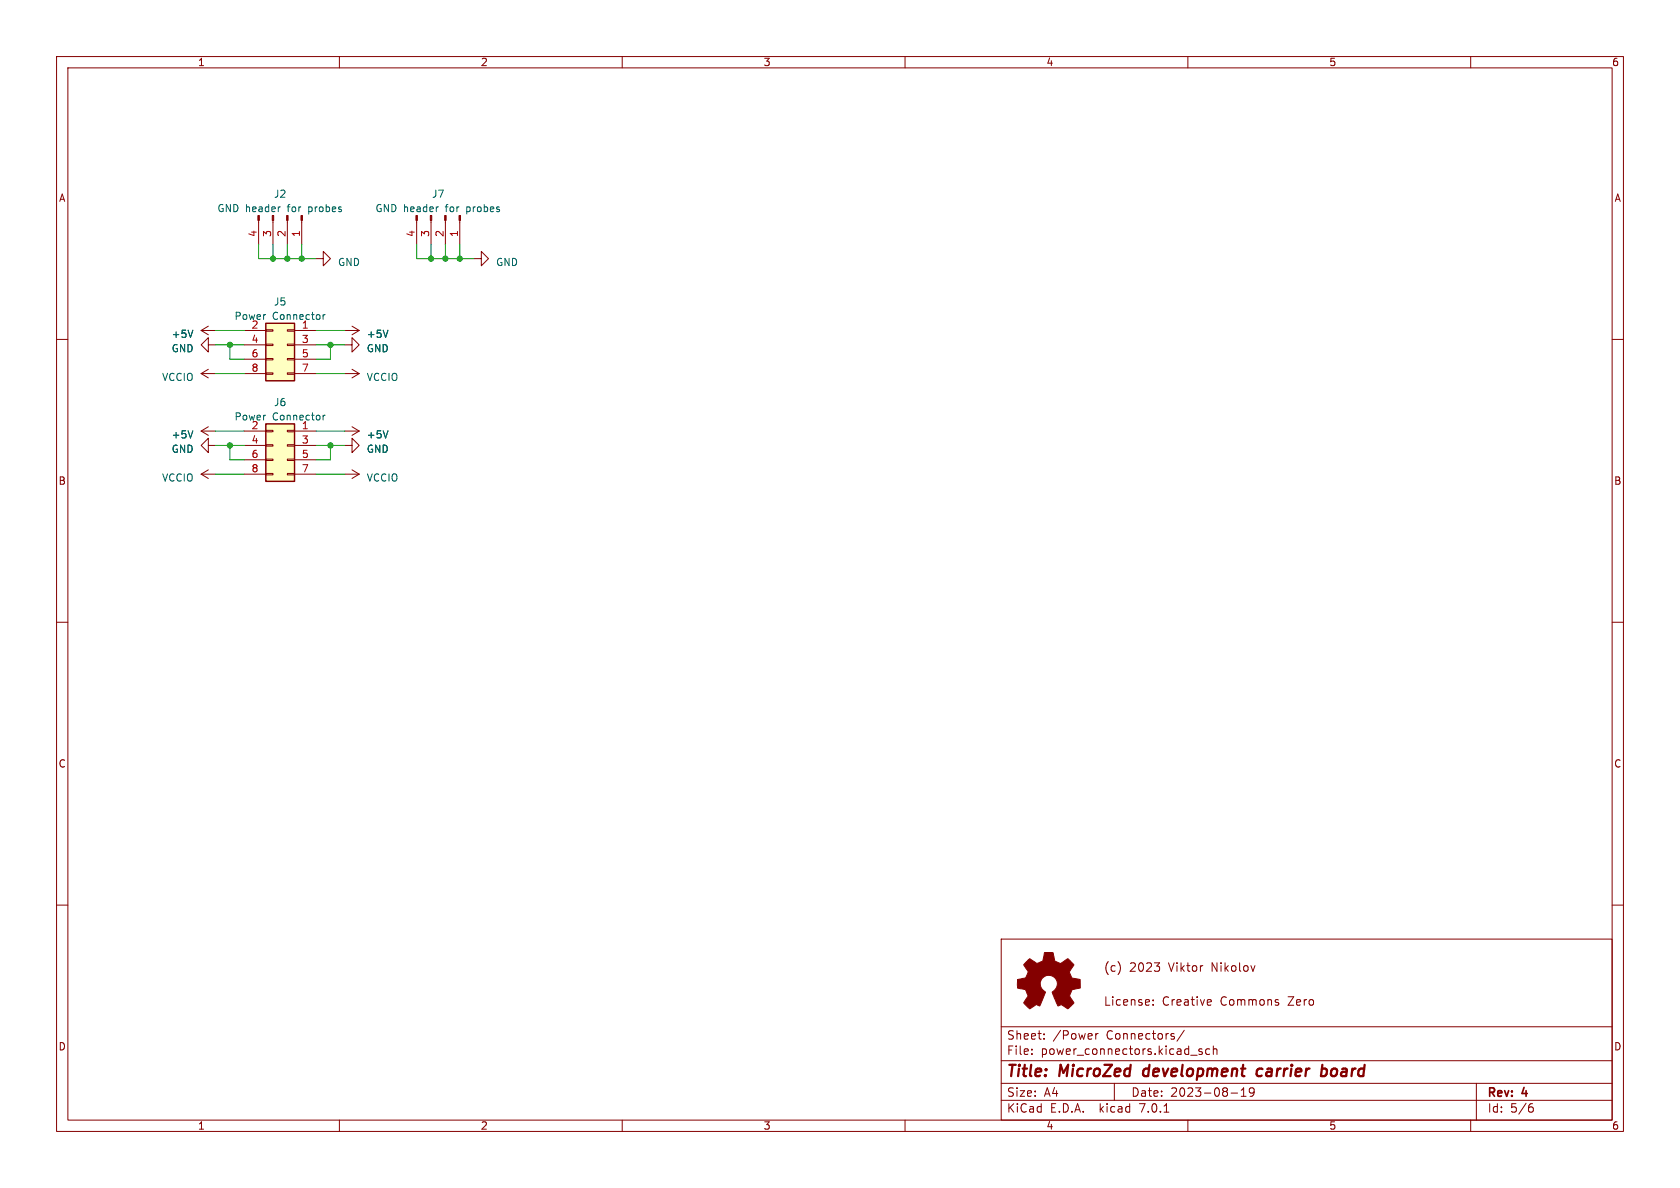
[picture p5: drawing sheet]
<svg xmlns="http://www.w3.org/2000/svg" width="297mm" height="210mm" viewBox="0 0 297 210" stroke-linecap="round" stroke-linejoin="round" font-family="sans-serif">
<g fill="none" stroke="#840000" stroke-width=".18">
<path d="M10 10h277v190h-277zM12 12h273v186h-273zM60 10v2M110 10v2M160 10v2M210 10v2M260 10v2M45.7 39v4.2M48.3 39v4.2M50.8 39v4.2M53.3 39v4.2M73.7 39v4.2"/>
<path d="M76.2 39v4.2M78.7 39v4.2M81.3 39v4.2M10 60h2M35.6 58.4h2.5M35.6 58.4l1.2 .8M36.8 57.7l-1.2 .7M43.2 58.4h3.8M47 58.3h1.3v.2h-1.3zM50.8 58.3h1.3v.2h-1.3zM52.1 58.4h3.8M55.9 45.7h1.2v-1.2l1.3 1.2-1.3 1.3v-1.3"/>
<path d="M61 58.4h2.5M62.2 57.7l1.3 .7M63.5 58.4l-1.3 .8M83.8 45.7h1.3v-1.2l1.3 1.2-1.3 1.3v-1.3M285 60h2M35.6 66h2.5M35.6 76.2l1.2 .8M35.6 76.2h2.5M35.6 66l1.2 .8M36.8 61v-1.3l-1.2 1.3 1.2 1.2v-1.2h1.3M36.8 78.7v-1.2l-1.2 1.2 1.2 1.3v-1.3h1.3M36.8 75.4l-1.2 .8"/>
<path d="M36.8 65.3l-1.2 .7M43.2 66h3.8M43.2 61h3.8M43.2 63.5h3.8M43.2 76.2h3.8M43.2 78.7h3.8M47 65.9h1.3v.3h-1.3zM47 63.4h1.3v.2h-1.3zM47 60.8h1.3v.3h-1.3zM47 78.6h1.3v.3h-1.3zM47 76.1h1.3v.2h-1.3zM50.8 65.9h1.3v.3h-1.3z"/>
<path d="M50.8 63.4h1.3v.2h-1.3zM50.8 60.8h1.3v.3h-1.3zM50.8 78.6h1.3v.3h-1.3zM50.8 76.1h1.3v.2h-1.3zM52.1 66h3.8M52.1 61h3.8M52.1 63.5h3.8M52.1 76.2h3.8M52.1 78.7h3.8M61 61h1.2v-1.3l1.3 1.3-1.3 1.2v-1.2M61 78.7h1.2v-1.2l1.3 1.2-1.3 1.3v-1.3M61 66h2.5"/>
<path d="M61 76.2h2.5M62.2 65.3l1.3 .7M62.2 75.4l1.3 .8M63.5 66l-1.3 .8M63.5 76.2l-1.3 .8M35.6 83.8h2.5M35.6 83.8l1.2 .8M36.8 83.1l-1.2 .7M43.2 83.8h3.8M43.2 81.3h3.8M47 83.7h1.3v.2h-1.3zM47 81.2h1.3v.2h-1.3z"/>
<path d="M50.8 83.7h1.3v.2h-1.3zM50.8 81.2h1.3v.2h-1.3zM52.1 83.8h3.8M52.1 81.3h3.8M61 83.8h2.5M62.2 83.1l1.3 .7M63.5 83.8l-1.3 .8M10 110h2M285 110h2M10 160h2M285 160h2M177 166h108v32h-108z"/>
<path d="M195.5 176.2v1.5h.7M195.9 170.1a1.76 1.76 0 0 0 0 2.1M200.4 170.2l-.5 .1M200.6 170.8l-.8 .9h.9M206.1 176.2a.81 .81 0 0 0-.5 .8 .81 .81 0 0 0 .5 .7M206.6 170.2l.5 1.5 .5-1.5M214.3 171.7v-1.5l.8 1.5M216.4 176.2a.81 .81 0 0 0-.5 .8 .81 .81 0 0 0 .5 .7M227.7 176.2h1l-1 1.5h1M60 198v2M110 198v2M160 198v2"/>
<path d="M177 194.5h108M177 191.5h108M177 187.5h108M177 181.5h108M182.4 186.3v.1M182.4 185.5v.1M184.6 183.6v.1M184.6 182.8v.1M193.7 182.7v1M194.1 182.7l-.2 .1-.2 .2M197 191.5v3M205.8 196.6h.8"/>
<path d="M207.6 183.3v.3M209.4 182.1l-1.3 2M210 198v2M210.5 186.5h1.1M212.5 185.5l-.4-.1-.2 .2 .1 .2 .5 .2v.3h-.6M213.9 185.5l-.5-.1-.3 .3v.4l.2 .2h.6M214.5 185.5l.2-.1 .4 .1v.9M214.5 184.9v1.5M217.6 193.2h1.2M219.4 193.8h.9M219.4 192.7l.5-.4v1.5M221.7 192.9l-.3 .3h-.4l-.1-.3 .1-.5 .4-.1 .2 .1a.99 .99 0 0 1-.3 1.4h-.3"/>
<path d="M260 198v2M261 191.5v6.5M270.5 195.7h.4l.2 .3-.1 .5-.5 .1M270.9 195.1l-.4 .1"/>
</g>
<path d="M202.1 189.3v.7M223 188.9a.66 .66 0 0 0-.8 .4v.7l.3 .2h.3M233.7 189l.2-.1 .5 .1 .2 .3-.1 .6a.66 .66 0 0 1-1 .2M233.8 188.2l-.3 2" fill="none" stroke="#840000" stroke-width=".4"/>
<g fill="#840000" stroke="#840000" stroke-width=".18">
<path d="M45.6 38.1h.2v.9h-.2z"/>
<path d="M48.1 38.1h.3v.9h-.3z"/>
<path d="M50.7 38.1h.2v.9h-.2z"/>
<path d="M53.2 38.1h.3v.9h-.3z"/>
<path d="M73.5 38.1h.3v.9h-.3z"/>
<path d="M76.1 38.1h.2v.9h-.2z"/>
<path d="M78.6 38.1h.3v.9h-.3z"/>
<path d="M81.2 38.1h.2v.9h-.2z"/>
<path d="M181.5 170l.6-.5 .8 .6a.62 .62 0 0 0 1 0l.2-.1a1.62 1.62 0 0 0 .5-1.4l.1-.2h1.5l.1 .8a.74 .74 0 0 0 .7 .9l.5 .2 1.3-.8 1 1-.4 .7a.75 .75 0 0 0-.1 1.2l.2 .5 1.5 .3v1.5l-1.4 .2-.1 .2a1.23 1.23 0 0 0-.3 1.2l.7 1-.1 .1-1 .9-.8-.5a.54 .54 0 0 0-.9 0l-1.1-2.3a2.33 2.33 0 0 0 .9-2 1.54 1.54 0 0 0-2.5-.7 1.54 1.54 0 0 0 .4 2.6l-1 2.4a.69 .69 0 0 0-1.1 .2l-.7 .3-1-1 .8-1.2-.3-.6a.71 .71 0 0 0-.9-.7l-.7-.2v-1.4l.4-.1a1.11 1.11 0 0 0 1.3-.7 .72 .72 0 0 0-.2-1.2l-.4-.7z"/>
</g>
<path d="M49.4 36.6h.2M77.4 36.6h.1M34.1 58.4l-.4 1.2M57.1 55.6v.9M57.5 55.6l-.4 .3M68.6 58.4l-.4 1.2M34.1 76.2l-.4 1.2M57.1 73.4v.8M57.5 73.4l-.4 .2M68.6 76.2l-.4 1.2" fill="none" stroke="#006464" stroke-width=".18"/>
<g fill="#ffffc2" stroke="#ffffc2" stroke-width=".18">
<path d="M47 57.2h5.1v10.1h-5.1z"/>
<path d="M47 74.9h5.1v10.2h-5.1z"/>
</g>
<path d="M47 57.2h5.1v10.1h-5.1zM47 74.9h5.1v10.2h-5.1z" fill="none" stroke="#840000" stroke-width=".25"/>
<g fill="none" stroke="#009600" stroke-width=".18">
<path d="M38.1 58.4h5.1M45.7 43.2v2.5h10.2M48.3 43.2v2.5M50.8 43.2v2.5M53.3 43.2v2.5M55.9 58.4h5.1M73.7 43.2v2.5h10.1M76.2 43.2v2.5M78.7 43.2v2.5M81.3 43.2v2.5M38.1 61h5.1M38.1 66h5.1"/>
<path d="M38.1 76.2h5.1M38.1 78.7h5.1M40.6 61v2.5h2.6M40.6 78.7v2.6h2.6M55.9 61h5.1M55.9 66h5.1M55.9 76.2h5.1M55.9 78.7h5.1M58.4 61v2.5h-2.5M58.4 78.7v2.6h-2.5M38.1 83.8h5.1M55.9 83.8h5.1"/>
</g>
<g fill="#009600" stroke="#009600" stroke-width=".18">
<circle cx="48.3" cy="45.7" r=".46"/>
<circle cx="81.3" cy="45.7" r=".46"/>
<circle cx="50.8" cy="45.7" r=".46"/>
<circle cx="53.3" cy="45.7" r=".46"/>
<circle cx="78.7" cy="45.7" r=".46"/>
<circle cx="76.2" cy="45.7" r=".46"/>
<circle cx="58.4" cy="61" r=".46"/>
<circle cx="40.6" cy="78.7" r=".46"/>
<circle cx="58.4" cy="78.7" r=".46"/>
<circle cx="40.6" cy="61" r=".46"/>
</g>
<g font-size="2.8" fill="#840000">
<text x="178" y="190.8">Title:</text>
<text x="187.4" y="190.8">MicroZed</text>
<text x="202.8" y="190.8">development</text>
<text x="223.5" y="190.8">carrier</text>
<text x="235.5" y="190.8">board</text>
</g>
<g font-size="2.1" fill="#840000">
<text x="196.4" y="171.9">(c)</text>
<text x="200.9" y="171.9">2023</text>
<text x="207.8" y="171.9">Viktor</text>
<text x="215.4" y="171.9">Nikolov</text>
<text x="196.4" y="177.9">License:</text>
<text x="206.7" y="177.9">Creative</text>
<text x="217" y="177.9">Commons</text>
<text x="229" y="177.9">Zero</text>
<text x="178" y="183.9">Sheet:</text>
<text x="186.2" y="183.9">/Power</text>
<text x="195.6" y="183.9">Connectors/</text>
<text x="178" y="186.6">File:</text>
<text x="184" y="186.6">power_connectors.kicad_sch</text>
<text x="178" y="196.8">KiCad</text>
<text x="178" y="194">Size:</text>
<text x="184.6" y="194">A4</text>
<text x="185.7" y="196.8">E.D.A.</text>
<text x="194.4" y="196.8">kicad</text>
<text x="200" y="194">Date:</text>
<text x="201.5" y="196.8">7.0.1</text>
<text x="206.9" y="194">2023-08-19</text>
<text x="263" y="194.2">Rev:</text>
<text x="263" y="196.8">Id:</text>
<text x="267" y="196.8">5/6</text>
<text x="269.2" y="194.2">4</text>
</g>
<g font-size="1.8" fill="#840000">
<text x="35" y="11.8">1</text>
<text x="85" y="11.8">2</text>
<text x="135" y="11.8">3</text>
<text x="185" y="11.8">4</text>
<text x="235" y="11.8">5</text>
<text x="285" y="11.8">6</text>
<text x="10.4" y="35.8">A</text>
<text x="285.4" y="35.8">A</text>
<text x="10.3" y="85.8">B</text>
<text x="285.3" y="85.8">B</text>
<text x="10.3" y="135.8">C</text>
<text x="285.3" y="135.8">C</text>
<text x="10.3" y="185.8">D</text>
<text x="285.3" y="185.8">D</text>
<text x="35" y="199.8">1</text>
<text x="85" y="199.8">2</text>
<text x="135" y="199.8">3</text>
<text x="185" y="199.8">4</text>
<text x="235" y="199.8">5</text>
<text x="285" y="199.8">6</text>
</g>
<g font-size="1.8" fill="#006464">
<text x="48.4" y="35.1">J2</text>
<text x="76.3" y="35.1">J7</text>
<text x="38.4" y="37.7">GND header</text>
<text x="50.8" y="37.7">for</text>
<text x="54.6" y="37.7">probes</text>
<text x="66.3" y="37.7">GND header</text>
<text x="78.8" y="37.7">for</text>
<text x="82.5" y="37.7">probes</text>
<text x="59.7" y="47.2">GND</text>
<text x="87.6" y="47.2">GND</text>
<text x="30.3" y="59.9">+5V</text>
<text x="41.4" y="56.7">Power</text>
<text x="44.4" y="58.2">2</text>
<text x="48.1" y="56.7">Connector</text>
<text x="48.4" y="54.2">J5</text>
<text x="53.3" y="58.2">1</text>
<text x="64.8" y="59.9">+5V</text>
<text x="30.3" y="62.4">GND</text>
<text x="64.8" y="62.4">GND</text>
<text x="28.6" y="67.5">VCCIO</text>
<text x="48.4" y="71.9">J6</text>
<text x="64.8" y="67.5">VCCIO</text>
<text x="30.3" y="77.7">+5V</text>
<text x="41.4" y="74.5">Power</text>
<text x="44.4" y="75.9">2</text>
<text x="48.1" y="74.5">Connector</text>
<text x="53.3" y="75.9">1</text>
<text x="64.8" y="77.7">+5V</text>
<text x="30.3" y="80.2">GND</text>
<text x="64.8" y="80.2">GND</text>
<text x="28.6" y="85.3">VCCIO</text>
<text x="64.8" y="85.3">VCCIO</text>
</g>
<g font-size="1.8" fill="#a90000">
<text x="45.5" y="41.9" transform="rotate(-90 45.5 41.9)">4</text>
<text x="48" y="41.9" transform="rotate(-90 48 41.9)">3</text>
<text x="50.5" y="41.9" transform="rotate(-90 50.5 41.9)">2</text>
<text x="53.1" y="41.9" transform="rotate(-90 53.1 41.9)">1</text>
<text x="73.4" y="41.9" transform="rotate(-90 73.4 41.9)">4</text>
<text x="75.9" y="41.9" transform="rotate(-90 75.9 41.9)">3</text>
<text x="78.5" y="41.9" transform="rotate(-90 78.5 41.9)">2</text>
<text x="81" y="41.9" transform="rotate(-90 81 41.9)">1</text>
<text x="44.4" y="60.7">4</text>
<text x="44.4" y="63.2">6</text>
<text x="44.4" y="65.8">8</text>
<text x="53.3" y="60.7">3</text>
<text x="53.3" y="63.2">5</text>
<text x="53.3" y="65.8">7</text>
<text x="44.4" y="78.5">4</text>
<text x="44.4" y="81">6</text>
<text x="44.4" y="83.6">8</text>
<text x="53.3" y="78.5">3</text>
<text x="53.3" y="81">5</text>
<text x="53.3" y="83.6">7</text>
</g>
</svg>
